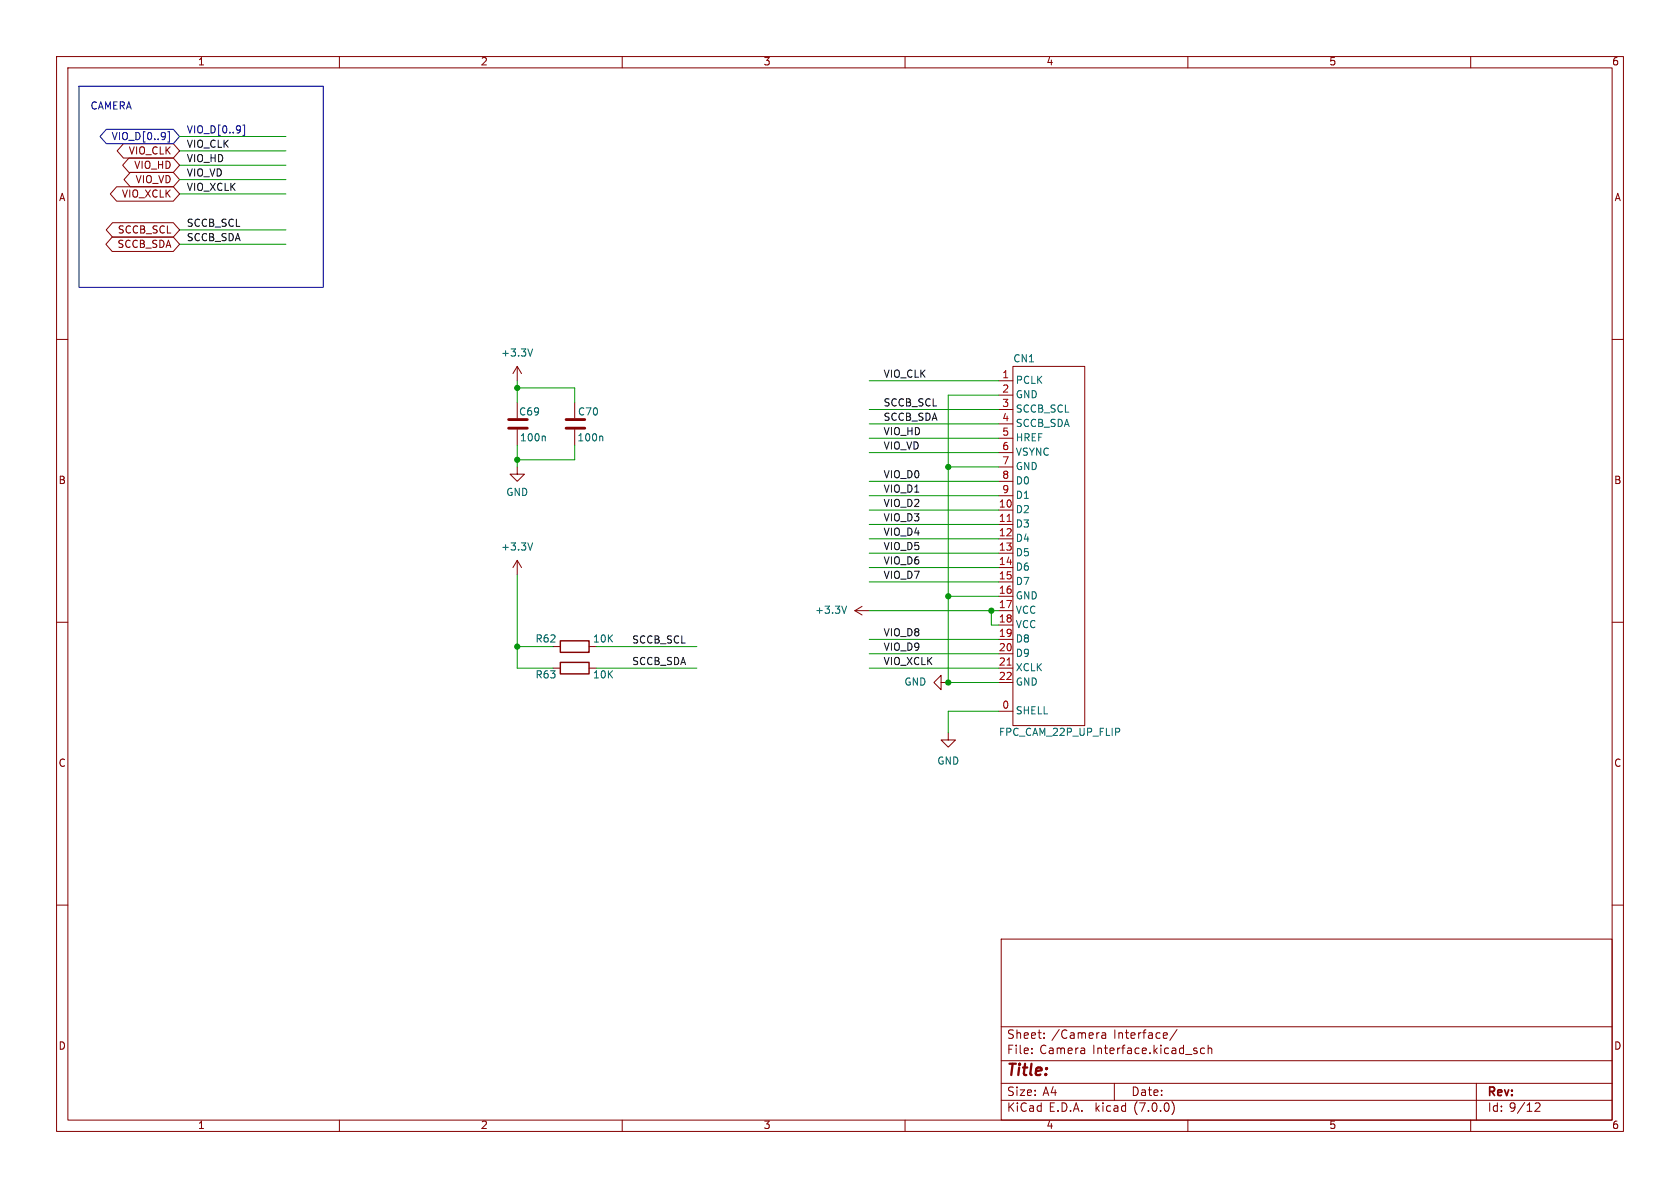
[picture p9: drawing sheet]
<svg xmlns="http://www.w3.org/2000/svg" width="297mm" height="210mm" viewBox="0 0 297 210" stroke-linecap="round" stroke-linejoin="round" font-family="sans-serif">
<g fill="none" stroke="#840000" stroke-width=".18">
<path d="M10 10h277v190h-277zM12 12h273v186h-273zM60 10v2M110 10v2M160 10v2M210 10v2M260 10v2M19.9 39.4h10.7l1.1 1.2-1.1 1.3h-10.7l-1.1-1.3zM20.6 33h10l1.1 1.3-1.1 1.3h-10l-1.1-1.3zM21.8 25.4h8.8l1.1 1.3-1.1 1.2h-8.8l-1.1-1.2zM22.8 27.9h7.8l1.1 1.3-1.1 1.3h-7.8l-1.1-1.3zM23 30.5h7.6l1.1 1.3-1.1 1.2h-7.6l-1.1-1.2z"/>
<path d="M10 60h2M19.8 41.9h10.8l1.1 1.3-1.1 1.3h-10.8l-1.1-1.3zM285 60h2M91.4 64.8l-.7 1.2M91.4 64.8v2.5M91.4 71.1v2.8M91.4 75.9v2.8M91.4 64.8l.8 1.2M101.6 71.1v2.8M101.6 75.9v2.8M176.5 67.3h2.6M176.5 69.9h2.6"/>
<path d="M176.5 77.5h2.6M176.5 72.4h2.6M176.5 74.9h2.6M179.1 64.8h12.7v63.5h-12.7zM91.4 82.6v1.2h1.3l-1.3 1.3-1.2-1.3h1.2M91.4 99.1v2.5M91.4 99.1l-.7 1.2M91.4 99.1l.8 1.2M176.5 90.2h2.6M176.5 92.7h2.6M176.5 95.3h2.6M176.5 97.8h2.6"/>
<path d="M176.5 80h2.6M176.5 82.6h2.6M176.5 85.1h2.6M176.5 87.6h2.6M10 110h2M97.8 118.1h1.3M97.8 114.3h1.3M104.1 118.1h1.3M104.1 114.3h1.3M151.1 108h2.6M151.1 108l1.3 .7M152.4 107.2l-1.3 .8"/>
<path d="M176.5 100.3h2.6M176.5 102.9h2.6M176.5 105.4h2.6M176.5 108h2.6M176.5 110.5h2.6M176.5 113h2.6M176.5 115.6h2.6M176.5 118.1h2.6M285 110h2M166.4 120.7v-1.3l-1.3 1.3 1.3 1.2v-1.2h1.2M167.6 129.5v1.3h1.3l-1.3 1.3-1.2-1.3h1.2M176.5 125.7h2.6"/>
<path d="M176.5 120.7h2.6M10 160h2M285 160h2M177 166h108v32h-108zM60 198v2M110 198v2M160 198v2M177 194.5h108M177 191.5h108M177 187.5h108M177 181.5h108M182.4 186.1v.2"/>
<path d="M182.4 185.3v.2M184.6 183.4v.2M184.6 182.6v.2M194.8 182.6h.6l.1 1M195.5 182.9l-.5 .1a.29 .29 0 0 0-.2 .3 .29 .29 0 0 0 .2 .3l.5-.1M197 191.5v3M206.3 182.6l.1 .3-.7 .2M207.2 194.7a1.72 1.72 0 0 1 0 2.3M208.1 182l-1.3 1.9M210 198v2M212.9 185.3h-.4l-.3 .2v.5l.2 .2h.5M213.6 185.4l.2-.1h.4v1"/>
<path d="M213.6 184.8v1.5M260 198v2M261 191.5v6.5M271.4 195.1l.6-.1 .2 .1 .1 .3-1 1.1h1"/>
</g>
<path d="M94.2 61.7l-.5 1.3M96.2 77.1l.2 .2v.6M106.4 77.1l.2 .2v.6M94.2 96l-.5 1.2M149.7 107.1l-.5 1.3M197.7 128.7l.2 .3v.3l-.2 .1" fill="none" stroke="#006464" stroke-width=".18"/>
<path d="M178 92.2h.8M178 117.6h.8" fill="none" stroke="#a90000" stroke-width=".18"/>
<path d="M99.1 113.3h5v2h-5zM99.1 117.1h5v2h-5z" fill="none" stroke="#840000" stroke-width=".25"/>
<path d="M89.9 75.7h3.3M89.9 74.2h3.3M100.1 75.7h3.3M100.1 74.2h3.3" fill="none" stroke="#840000" stroke-width=".5"/>
<path d="M18.8 22.9h11.8l1.1 1.2-1.1 1.3h-11.8l-1.1-1.3zM29.7 23.3h.3v1.8h-.3M42.9 22.1h.3v1.8h-.3" fill="none" stroke="#000084" stroke-width=".18"/>
<path d="M14 15.2h43.1v35.6h-43.1z" fill="none" stroke="#0000c2" stroke-width=".18"/>
<g fill="none" stroke="#009600" stroke-width=".18">
<path d="M31.7 31.8h18.8M31.7 34.3h18.8M31.7 24.1h18.8M31.7 26.7h18.8M31.7 29.2h18.8M31.7 40.6h18.8M31.7 43.2h18.8M91.4 67.3v3.8M91.4 78.7v3.9M91.4 68.6h10.2v2.5M101.6 78.7v2.6h-10.2M153.7 77.5h22.8"/>
<path d="M153.7 72.4h22.8M153.7 67.3h22.8M153.7 74.9h22.8M176.5 69.9h-8.9v50.8h8.9M153.7 87.6h22.8M153.7 90.2h22.8M153.7 80h22.8M153.7 85.1h22.8M153.7 95.3h22.8M153.7 97.8h22.8M153.7 92.7h22.8M167.6 82.6h8.9"/>
<path d="M91.4 101.6v16.5h6.4M91.4 114.3h6.4M105.4 118.1h17.8M105.4 114.3h17.8M153.7 108h22.8M153.7 118.1h22.8M153.7 102.9h22.8M153.7 100.3h22.8M153.7 113h22.8M153.7 115.6h22.8M167.6 105.4h8.9M175.3 108v2.5h1.2"/>
<path d="M176.5 125.7h-8.9v3.8"/>
</g>
<g fill="#009600" stroke="#009600" stroke-width=".18">
<circle cx="167.6" cy="105.4" r=".46"/>
<circle cx="175.3" cy="108" r=".46"/>
<circle cx="167.6" cy="120.7" r=".46"/>
<circle cx="91.4" cy="68.6" r=".46"/>
<circle cx="91.4" cy="114.3" r=".46"/>
<circle cx="91.4" cy="81.3" r=".46"/>
<circle cx="167.6" cy="82.6" r=".46"/>
</g>
<text font-size="2.8" fill="#840000" x="178" y="190.8">Title:</text>
<g font-size="2.1" fill="#840000">
<text x="178" y="183.9">Sheet:</text>
<text x="185.9" y="183.9">/Camera</text>
<text x="196.9" y="183.9">Interface/</text>
<text x="178" y="186.6">File:</text>
<text x="183.8" y="186.6">Camera</text>
<text x="193.2" y="186.6">Interface.kicad_sch</text>
<text x="178" y="196.8">KiCad</text>
<text x="178" y="194">Size:</text>
<text x="184.3" y="194">A4</text>
<text x="185.4" y="196.8">E.D.A.</text>
<text x="193.7" y="196.8">kicad</text>
<text x="200" y="194">Date:</text>
<text x="200.6" y="196.8">(7.0.0)</text>
<text x="263" y="194.2">Rev:</text>
<text x="263" y="196.8">Id: 9/12</text>
</g>
<g font-size="1.8" fill="#840000">
<text x="35" y="11.8">1</text>
<text x="85" y="11.8">2</text>
<text x="135" y="11.8">3</text>
<text x="185" y="11.8">4</text>
<text x="235" y="11.8">5</text>
<text x="285" y="11.8">6</text>
<text x="22.6" y="27.6">VIO_CLK</text>
<text x="10.4" y="35.8">A</text>
<text x="21.4" y="35.2">VIO_XCLK</text>
<text x="23.6" y="30.1">VIO_HD</text>
<text x="23.8" y="32.7">VIO_VD</text>
<text x="285.4" y="35.8">A</text>
<text x="20.7" y="41.6">SCCB_SCL</text>
<text x="20.6" y="44.1">SCCB_SDA</text>
<text x="10.3" y="85.8">B</text>
<text x="285.3" y="85.8">B</text>
<text x="10.3" y="135.8">C</text>
<text x="285.3" y="135.8">C</text>
<text x="10.3" y="185.8">D</text>
<text x="285.3" y="185.8">D</text>
<text x="35" y="199.8">1</text>
<text x="85" y="199.8">2</text>
<text x="135" y="199.8">3</text>
<text x="185" y="199.8">4</text>
<text x="235" y="199.8">5</text>
<text x="285" y="199.8">6</text>
</g>
<text font-size="1.8" fill="#0000c2" x="16" y="19.6">CAMERA</text>
<g font-size="1.8" fill="#000084">
<text x="33" y="23.8">VIO_D[0..9]</text>
<text x="19.6" y="25">VIO_D[0..9]</text>
</g>
<g font-size="1.8" fill="#0f0f0f">
<text x="33" y="26.3">VIO_CLK</text>
<text x="33" y="28.9">VIO_HD</text>
<text x="33" y="33.9">VIO_XCLK</text>
<text x="33" y="31.4">VIO_VD</text>
<text x="33" y="40.3">SCCB_SCL</text>
<text x="33" y="42.8">SCCB_SDA</text>
<text x="156.2" y="67">VIO_CLK</text>
<text x="156.2" y="77.1">VIO_HD</text>
<text x="156.2" y="72">SCCB_SCL</text>
<text x="156.2" y="74.6">SCCB_SDA</text>
<text x="156.2" y="79.7">VIO_VD</text>
<text x="156.2" y="84.7">VIO_D0</text>
<text x="156.2" y="87.3">VIO_D1</text>
<text x="156.2" y="89.8">VIO_D2</text>
<text x="156.2" y="92.4">VIO_D3</text>
<text x="156.2" y="94.9">VIO_D4</text>
<text x="156.2" y="100">VIO_D6</text>
<text x="156.2" y="97.4">VIO_D5</text>
<text x="156.2" y="102.5">VIO_D7</text>
<text x="111.8" y="114">SCCB_SCL</text>
<text x="156.2" y="112.7">VIO_D8</text>
<text x="111.8" y="117.8">SCCB_SDA</text>
<text x="156.2" y="117.8">VIO_XCLK</text>
<text x="156.2" y="115.2">VIO_D9</text>
</g>
<g font-size="1.8" fill="#006464">
<text x="88.5" y="63.3">+3.3V</text>
<text x="179.1" y="64.3">CN1</text>
<text x="179.6" y="68.1">PCLK</text>
<text x="179.6" y="70.7">GND</text>
<text x="91.7" y="73.7">C69</text>
<text x="102.1" y="73.7">C70</text>
<text x="179.6" y="73.2">SCCB_SCL</text>
<text x="179.6" y="75.8">SCCB_SDA</text>
<text x="91.9" y="78.3">100n</text>
<text x="102" y="78.3">100n</text>
<text x="179.6" y="78.3">HREF</text>
<text x="179.6" y="80.8">VSYNC</text>
<text x="179.6" y="83.4">GND</text>
<text x="89.4" y="87.9">GND</text>
<text x="179.6" y="85.9">D0</text>
<text x="179.6" y="88.5">D1</text>
<text x="179.6" y="91">D2</text>
<text x="179.6" y="93.5">D3</text>
<text x="88.5" y="97.6">+3.3V</text>
<text x="179.6" y="96.1">D4</text>
<text x="179.6" y="98.6">D5</text>
<text x="179.6" y="101.2">D6</text>
<text x="179.6" y="103.7">D7</text>
<text x="179.6" y="106.2">GND</text>
<text x="94.6" y="113.9">R62</text>
<text x="104.8" y="113.9">10K</text>
<text x="144" y="108.8">+3.3V</text>
<text x="179.6" y="108.8">VCC</text>
<text x="179.6" y="111.3">VCC</text>
<text x="179.6" y="113.9">D8</text>
<text x="179.6" y="116.4">D9</text>
<text x="179.6" y="118.9">XCLK</text>
<text x="94.6" y="120.2">R63</text>
<text x="104.8" y="120.2">10K</text>
<text x="159.8" y="121.5">GND</text>
<text x="179.6" y="121.5">GND</text>
<text x="176.5" y="130.4">FPC_CAM_22P_UP_FLIP</text>
<text x="179.6" y="126.6">SHELL</text>
<text x="165.6" y="135.4">GND</text>
</g>
<g font-size="1.8" fill="#a90000">
<text x="177.1" y="67.1">1</text>
<text x="177.1" y="69.6">2</text>
<text x="177.1" y="77.2">5</text>
<text x="177.1" y="72.1">3</text>
<text x="177.1" y="74.7">4</text>
<text x="177.1" y="79.8">6</text>
<text x="177.1" y="82.3">7</text>
<text x="176.5" y="89.9">10</text>
<text x="177.1" y="84.8">8</text>
<text x="177.1" y="87.4">9</text>
<text x="176.5" y="92.5">11</text>
<text x="176.5" y="95">12</text>
<text x="176.5" y="97.5">13</text>
<text x="176.5" y="100.1">14</text>
<text x="176.5" y="102.6">15</text>
<text x="176.5" y="105.2">16</text>
<text x="176.5" y="107.7">17</text>
<text x="176.5" y="110.2">18</text>
<text x="176.5" y="112.8">19</text>
<text x="176.5" y="115.3">20</text>
<text x="176.5" y="117.9">21</text>
<text x="176.5" y="120.4">22</text>
<text x="177.1" y="125.5">0</text>
</g>
</svg>
